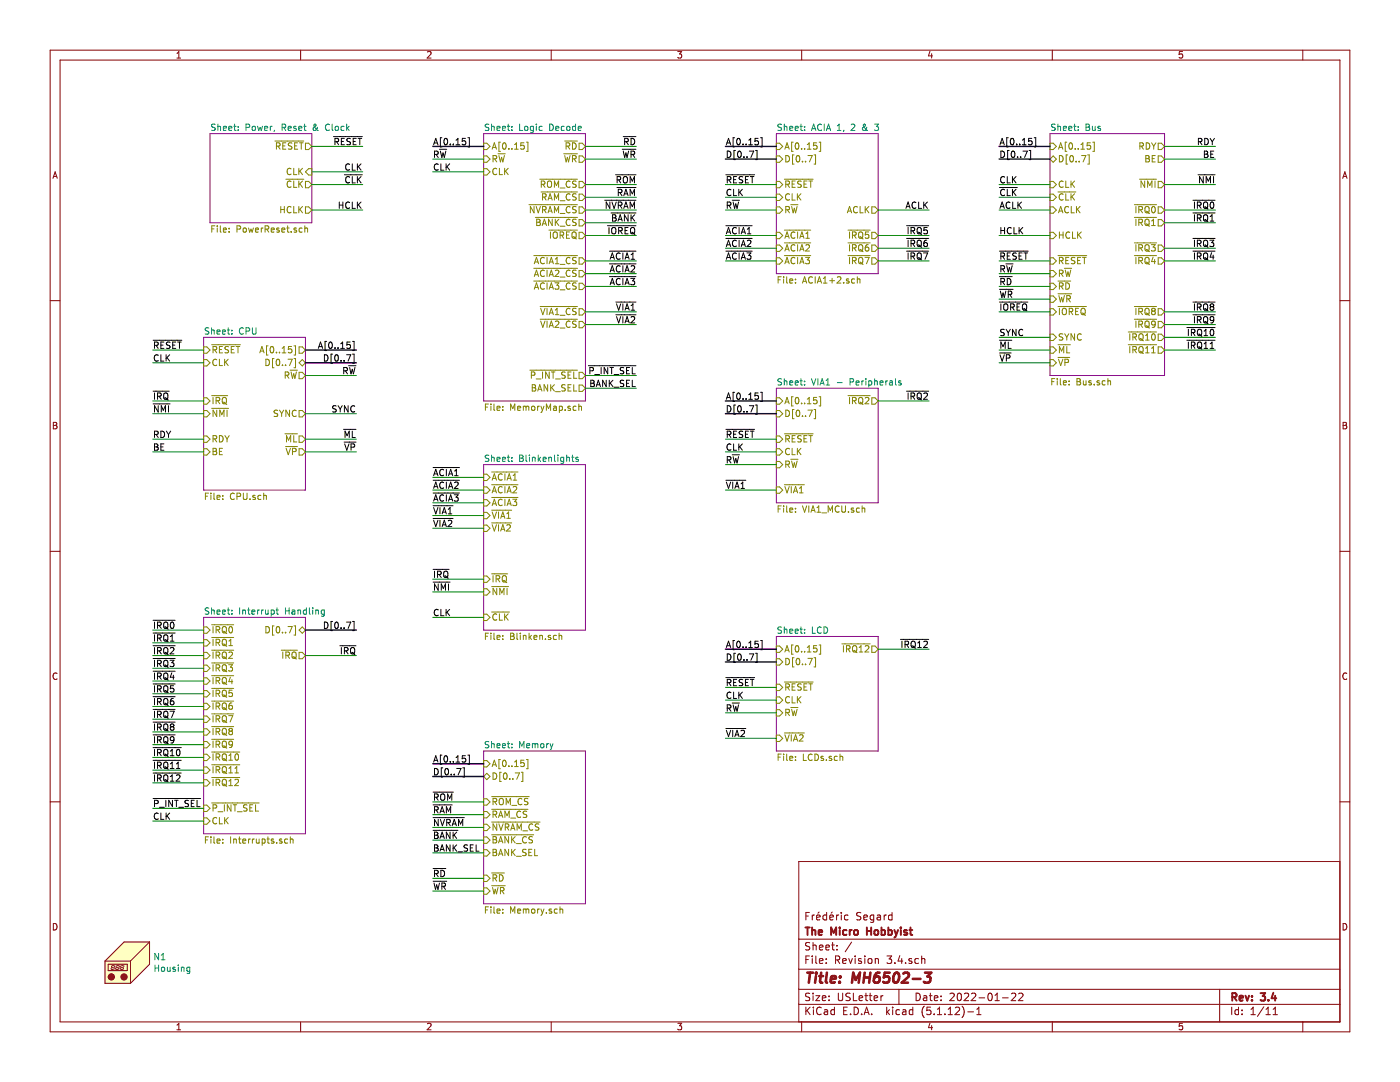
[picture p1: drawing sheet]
EESchema Schematic File Version 4
EELAYER 30 0
EELAYER END
$Descr USLetter 11000 8500
encoding utf-8
Sheet 1 11
Title "MH6502-3"
Date "2022-01-22"
Rev "3.4"
Comp "The Micro Hobbyist"
Comment1 "Frédéric Segard"
Comment2 ""
Comment3 ""
Comment4 ""
$EndDescr
$Sheet
S 1650 1050 800  700 
U 636AFA21
F0 "Power, Reset & Clock" 50
F1 "PowerReset.sch" 50
F2 "~RESET" O R 2450 1150 50 
F3 "CLK" I R 2450 1350 50 
F4 "~CLK" O R 2450 1450 50 
F5 "HCLK" O R 2450 1650 50 
$EndSheet
$Sheet
S 1600 2650 800  1200
U 6229D10A
F0 "CPU" 50
F1 "CPU.sch" 50
F2 "~NMI" I L 1600 3250 50 
F3 "~IRQ" I L 1600 3150 50 
F4 "RDY" I L 1600 3450 50 
F5 "~RESET" I L 1600 2750 50 
F6 "CLK" I L 1600 2850 50 
F7 "SYNC" O R 2400 3250 50 
F8 "R~W" O R 2400 2950 50 
F9 "A[0..15]" O R 2400 2750 50 
F10 "D[0..7]" B R 2400 2850 50 
F11 "BE" I L 1600 3550 50 
F12 "~ML" O R 2400 3450 50 
F13 "~VP" O R 2400 3550 50 
$EndSheet
Wire Bus Line
	3800 6000 3400 6000
Wire Bus Line
	3800 6100 3400 6100
Text Label 3400 6000 0    50   ~ 0
A[0..15]
Text Label 3400 6100 0    50   ~ 0
D[0..7]
$Sheet
S 3800 5900 800  1200
U 62716C39
F0 "Memory" 50
F1 "Memory.sch" 50
F2 "A[0..15]" I L 3800 6000 50 
F3 "D[0..7]" B L 3800 6100 50 
F4 "~NVRAM_CS" I L 3800 6500 50 
F5 "~RAM_CS" I L 3800 6400 50 
F6 "~ROM_CS" I L 3800 6300 50 
F7 "~RD" I L 3800 6900 50 
F8 "~WR" I L 3800 7000 50 
F9 "~BANK_CS" I L 3800 6600 50 
F10 "BANK_SEL" I L 3800 6700 50 
$EndSheet
Wire Bus Line
	3800 1150 3400 1150
Text Label 3400 1150 0    50   ~ 0
A[0..15]
Wire Wire Line
	3800 6300 3400 6300
Wire Wire Line
	3800 6400 3400 6400
Wire Wire Line
	3800 6500 3400 6500
Wire Wire Line
	3800 6900 3400 6900
Wire Wire Line
	3800 7000 3400 7000
Wire Wire Line
	4600 1450 5000 1450
Wire Wire Line
	4600 1550 5000 1550
Wire Wire Line
	4600 1650 5000 1650
Wire Wire Line
	4600 1150 5000 1150
Wire Wire Line
	4600 1250 5000 1250
Text Label 5000 1150 2    50   ~ 0
~RD
Text Label 3400 6900 0    50   ~ 0
~RD
Text Label 5000 1250 2    50   ~ 0
~WR
Text Label 3400 7000 0    50   ~ 0
~WR
Text Label 5000 1450 2    50   ~ 0
~ROM
Text Label 3400 6300 0    50   ~ 0
~ROM
Text Label 5000 1550 2    50   ~ 0
~RAM
Text Label 3400 6400 0    50   ~ 0
~RAM
Text Label 5000 1650 2    50   ~ 0
~NVRAM
Text Label 3400 6500 0    50   ~ 0
~NVRAM
Wire Wire Line
	3800 1250 3400 1250
Wire Wire Line
	3800 1350 3400 1350
Text Label 3400 1250 0    50   ~ 0
R~W
Text Label 3400 1350 0    50   ~ 0
CLK
Wire Wire Line
	2450 1150 2850 1150
Wire Wire Line
	2450 1350 2850 1350
Wire Wire Line
	2450 1450 2850 1450
Text Label 2850 1350 2    50   ~ 0
CLK
Text Label 2850 1450 2    50   ~ 0
~CLK
Text Label 2850 1150 2    50   ~ 0
~RESET
Wire Wire Line
	2400 2950 2800 2950
Wire Bus Line
	2400 2750 2800 2750
Wire Bus Line
	2400 2850 2800 2850
Text Label 2800 2750 2    50   ~ 0
A[0..15]
Text Label 2800 2850 2    50   ~ 0
D[0..7]
Text Label 2800 2950 2    50   ~ 0
R~W
Wire Wire Line
	1600 2750 1200 2750
Wire Wire Line
	1600 2850 1200 2850
Wire Wire Line
	1600 3150 1200 3150
Text Label 1200 3150 0    50   ~ 0
~IRQ
Text Label 1200 2850 0    50   ~ 0
CLK
Text Label 1200 2750 0    50   ~ 0
~RESET
Wire Wire Line
	2400 5150 2800 5150
Text Label 2800 5150 2    50   ~ 0
~IRQ
Wire Wire Line
	4600 1850 5000 1850
Text Label 5000 1850 2    50   ~ 0
~IOREQ
$Sheet
S 6100 1050 800  1100
U 61E1D503
F0 "ACIA 1, 2 & 3" 50
F1 "ACIA1+2.sch" 50
F2 "A[0..15]" I L 6100 1150 50 
F3 "CLK" I L 6100 1550 50 
F4 "R~W" I L 6100 1650 50 
F5 "~ACIA2" I L 6100 1950 50 
F6 "D[0..7]" I L 6100 1250 50 
F7 "~RESET" I L 6100 1450 50 
F8 "~IRQ6" O R 6900 1950 50 
F9 "~ACIA1" I L 6100 1850 50 
F10 "~IRQ5" O R 6900 1850 50 
F11 "ACLK" O R 6900 1650 50 
F12 "~ACIA3" I L 6100 2050 50 
F13 "~IRQ7" O R 6900 2050 50 
$EndSheet
Wire Bus Line
	6100 1150 5700 1150
Wire Bus Line
	6100 1250 5700 1250
Text Label 5700 1150 0    50   ~ 0
A[0..15]
Text Label 5700 1250 0    50   ~ 0
D[0..7]
Wire Wire Line
	6100 1450 5700 1450
Wire Wire Line
	6100 1550 5700 1550
Text Label 5700 1550 0    50   ~ 0
CLK
Text Label 5700 1450 0    50   ~ 0
~RESET
Wire Wire Line
	6100 1650 5700 1650
Text Label 5700 1650 0    50   ~ 0
R~W
Wire Wire Line
	6100 1850 5700 1850
Wire Wire Line
	6100 1950 5700 1950
Text Label 5700 1850 0    50   ~ 0
~ACIA1
Text Label 5700 1950 0    50   ~ 0
~ACIA2
Wire Wire Line
	1600 4950 1200 4950
Wire Wire Line
	1600 5050 1200 5050
Text Label 1200 4950 0    50   ~ 0
~IRQ0
Text Label 1200 5050 0    50   ~ 0
~IRQ1
Wire Wire Line
	6900 1850 7300 1850
Wire Wire Line
	6900 1950 7300 1950
Text Label 7300 1850 2    50   ~ 0
~IRQ5
Text Label 7300 1950 2    50   ~ 0
~IRQ6
$Sheet
S 1600 4850 800  1700
U 624CB96A
F0 "Interrupt Handling" 50
F1 "Interrupts.sch" 50
F2 "~IRQ" O R 2400 5150 50 
F3 "D[0..7]" B R 2400 4950 50 
F4 "~IRQ0" I L 1600 4950 50 
F5 "~IRQ1" I L 1600 5050 50 
F6 "~IRQ2" I L 1600 5150 50 
F7 "~IRQ3" I L 1600 5250 50 
F8 "~IRQ4" I L 1600 5350 50 
F9 "~IRQ5" I L 1600 5450 50 
F10 "~IRQ6" I L 1600 5550 50 
F11 "~IRQ7" I L 1600 5650 50 
F12 "~IRQ8" I L 1600 5750 50 
F13 "~IRQ9" I L 1600 5850 50 
F14 "~IRQ10" I L 1600 5950 50 
F15 "~IRQ11" I L 1600 6050 50 
F16 "~IRQ12" I L 1600 6150 50 
F17 "~P_INT_SEL" I L 1600 6350 50 
F18 "CLK" I L 1600 6450 50 
$EndSheet
$Sheet
S 3800 1050 800  2100
U 61CDC8A2
F0 "Logic Decode" 50
F1 "MemoryMap.sch" 50
F2 "A[0..15]" I L 3800 1150 50 
F3 "R~W" I L 3800 1250 50 
F4 "CLK" I L 3800 1350 50 
F5 "~RD" O R 4600 1150 50 
F6 "~WR" O R 4600 1250 50 
F7 "~ROM_CS" O R 4600 1450 50 
F8 "~NVRAM_CS" O R 4600 1650 50 
F9 "~IOREQ" O R 4600 1850 50 
F10 "~RAM_CS" O R 4600 1550 50 
F11 "~ACIA1_CS" O R 4600 2050 50 
F12 "~ACIA2_CS" O R 4600 2150 50 
F13 "~ACIA3_CS" O R 4600 2250 50 
F14 "~VIA1_CS" O R 4600 2450 50 
F15 "~P_INT_SEL" O R 4600 2950 50 
F16 "~BANK_CS" O R 4600 1750 50 
F17 "BANK_SEL" O R 4600 3050 50 
F18 "~VIA2_CS" O R 4600 2550 50 
$EndSheet
Wire Wire Line
	4600 2050 5000 2050
Wire Wire Line
	4600 2150 5000 2150
Text Label 5000 2050 2    50   ~ 0
~ACIA1
Text Label 5000 2150 2    50   ~ 0
~ACIA2
Wire Wire Line
	5000 2950 4600 2950
Text Label 5000 2950 2    50   ~ 0
~P_INT_SEL
Wire Wire Line
	1200 6350 1600 6350
Text Label 1200 6350 0    50   ~ 0
~P_INT_SEL
Wire Bus Line
	2400 4950 2800 4950
Text Label 2800 4950 2    50   ~ 0
D[0..7]
Wire Wire Line
	6900 1650 7300 1650
Text Label 7300 1650 2    50   ~ 0
ACLK
Wire Bus Line
	8250 1150 7850 1150
Wire Bus Line
	8250 1250 7850 1250
Text Label 7850 1150 0    50   ~ 0
A[0..15]
Text Label 7850 1250 0    50   ~ 0
D[0..7]
Wire Wire Line
	1600 6450 1200 6450
Text Label 1200 6450 0    50   ~ 0
CLK
Wire Wire Line
	8250 1450 7850 1450
Wire Wire Line
	8250 1550 7850 1550
Text Label 7850 1450 0    50   ~ 0
CLK
Text Label 7850 1550 0    50   ~ 0
~CLK
Wire Wire Line
	8250 2050 7850 2050
Text Label 7850 2050 0    50   ~ 0
~RESET
Wire Wire Line
	8250 2250 7850 2250
Wire Wire Line
	8250 2350 7850 2350
Text Label 7850 2250 0    50   ~ 0
~RD
Text Label 7850 2350 0    50   ~ 0
~WR
Wire Wire Line
	8250 2150 7850 2150
Text Label 7850 2150 0    50   ~ 0
R~W
Wire Wire Line
	8250 1650 7850 1650
Text Label 7850 1650 0    50   ~ 0
ACLK
Wire Wire Line
	8250 2450 7850 2450
Text Label 7850 2450 0    50   ~ 0
~IOREQ
Wire Wire Line
	1600 3250 1200 3250
Wire Wire Line
	1600 3450 1200 3450
Text Label 1200 3250 0    50   ~ 0
~NMI
Text Label 1200 3450 0    50   ~ 0
RDY
Wire Wire Line
	9150 1450 9550 1450
Wire Wire Line
	9150 1150 9550 1150
Text Label 9550 1450 2    50   ~ 0
~NMI
Text Label 9550 1150 2    50   ~ 0
RDY
Wire Wire Line
	2400 3250 2800 3250
Text Label 2800 3250 2    50   ~ 0
SYNC
Wire Wire Line
	8250 2650 7850 2650
Text Label 7850 2650 0    50   ~ 0
SYNC
Wire Wire Line
	9150 2450 9550 2450
Wire Wire Line
	9150 2550 9550 2550
Wire Wire Line
	9150 2650 9550 2650
Wire Wire Line
	9150 2750 9550 2750
Text Label 9550 2450 2    50   ~ 0
~IRQ8
Text Label 9550 2550 2    50   ~ 0
~IRQ9
Text Label 9550 2650 2    50   ~ 0
~IRQ10
Text Label 9550 2750 2    50   ~ 0
~IRQ11
Wire Wire Line
	1600 5750 1200 5750
Wire Wire Line
	1600 5850 1200 5850
Wire Wire Line
	1600 5950 1200 5950
Wire Wire Line
	1600 6050 1200 6050
Wire Wire Line
	1600 6150 1200 6150
Text Label 1200 5750 0    50   ~ 0
~IRQ8
Text Label 1200 5850 0    50   ~ 0
~IRQ9
Text Label 1200 5950 0    50   ~ 0
~IRQ10
Text Label 1200 6050 0    50   ~ 0
~IRQ11
Text Label 1200 6150 0    50   ~ 0
~IRQ12
Wire Bus Line
	6100 3150 5700 3150
Wire Bus Line
	6100 3250 5700 3250
Text Label 5700 3150 0    50   ~ 0
A[0..15]
Text Label 5700 3250 0    50   ~ 0
D[0..7]
Wire Wire Line
	6100 3450 5700 3450
Wire Wire Line
	6100 3550 5700 3550
Text Label 5700 3550 0    50   ~ 0
CLK
Text Label 5700 3450 0    50   ~ 0
~RESET
Wire Wire Line
	6100 3650 5700 3650
Text Label 5700 3650 0    50   ~ 0
R~W
Wire Wire Line
	6100 3850 5700 3850
Text Label 5700 3850 0    50   ~ 0
~VIA1
Wire Wire Line
	6900 3150 7300 3150
Text Label 7300 3150 2    50   ~ 0
~IRQ2
Wire Wire Line
	1600 5350 1200 5350
Text Label 1200 5350 0    50   ~ 0
~IRQ4
Wire Wire Line
	4600 2450 5000 2450
Text Label 5000 2450 2    50   ~ 0
~VIA1
$Sheet
S 6100 3050 800  900 
U 64B1B512
F0 "VIA1 - Peripherals" 50
F1 "VIA1_MCU.sch" 50
F2 "~IRQ2" O R 6900 3150 50 
F3 "~RESET" I L 6100 3450 50 
F4 "CLK" I L 6100 3550 50 
F5 "~VIA1" I L 6100 3850 50 
F6 "R~W" I L 6100 3650 50 
F7 "A[0..15]" I L 6100 3150 50 
F8 "D[0..7]" I L 6100 3250 50 
$EndSheet
Wire Wire Line
	1600 5450 1200 5450
Wire Wire Line
	1600 5550 1200 5550
Wire Wire Line
	1600 5650 1200 5650
Text Label 1200 5450 0    50   ~ 0
~IRQ5
Text Label 1200 5550 0    50   ~ 0
~IRQ6
Text Label 1200 5650 0    50   ~ 0
~IRQ7
Wire Wire Line
	9150 2050 9550 2050
Text Label 9550 2050 2    50   ~ 0
~IRQ4
Wire Wire Line
	1600 5150 1200 5150
Wire Wire Line
	1600 5250 1200 5250
Text Label 1200 5150 0    50   ~ 0
~IRQ2
Text Label 1200 5250 0    50   ~ 0
~IRQ3
Text Label 9550 1650 2    50   ~ 0
~IRQ0
Text Label 9550 1750 2    50   ~ 0
~IRQ1
Text Label 9550 1950 2    50   ~ 0
~IRQ3
Wire Wire Line
	9550 1650 9150 1650
Wire Wire Line
	9550 1750 9150 1750
Wire Wire Line
	9550 1950 9150 1950
Wire Wire Line
	6900 2050 7300 2050
Text Label 7300 2050 2    50   ~ 0
~IRQ7
Wire Wire Line
	6100 2050 5700 2050
Text Label 5700 2050 0    50   ~ 0
~ACIA3
Wire Wire Line
	4600 2250 5000 2250
Text Label 5000 2250 2    50   ~ 0
~ACIA3
$Comp
L Mechanical:Housing N1
U 1 1
P 1050 7550
F 0 "N1" H 1203 7584 50  0000 L CNN
F 1 "Housing" H 1203 7493 50  0000 L CNN
F 2 "0_Fred's_Local_Library:18877_Housing" H 1100 7600 50  0001 C CNN
F 3 "https://www.jameco.com/Jameco/Products/ProdDS/18877.pdf" H 1100 7600 50  0001 C CNN
	1    1050 7550
	1    0    0    -1  
$EndComp
Wire Wire Line
	4600 1750 5000 1750
Text Label 5000 1750 2    50   ~ 0
~BANK
Wire Wire Line
	5000 3050 4600 3050
Text Label 5000 3050 2    50   ~ 0
BANK_SEL
Wire Wire Line
	3400 6700 3800 6700
Text Label 3400 6700 0    50   ~ 0
BANK_SEL
Wire Wire Line
	3800 6600 3400 6600
Text Label 3400 6600 0    50   ~ 0
~BANK
Wire Bus Line
	6100 5100 5700 5100
Wire Bus Line
	6100 5200 5700 5200
Text Label 5700 5100 0    50   ~ 0
A[0..15]
Text Label 5700 5200 0    50   ~ 0
D[0..7]
Wire Wire Line
	6100 5600 5700 5600
Text Label 5700 5600 0    50   ~ 0
R~W
Wire Wire Line
	6100 5400 5700 5400
Text Label 5700 5400 0    50   ~ 0
~RESET
Wire Wire Line
	4600 2550 5000 2550
Wire Wire Line
	2850 1650 2450 1650
Text Label 2850 1650 2    50   ~ 0
HCLK
Wire Wire Line
	7850 1850 8250 1850
Text Label 7850 1850 0    50   ~ 0
HCLK
$Sheet
S 8250 1050 900  1900
U 61DA6806
F0 "Bus" 50
F1 "Bus.sch" 50
F2 "CLK" I L 8250 1450 50 
F3 "~CLK" I L 8250 1550 50 
F4 "~RESET" I L 8250 2050 50 
F5 "R~W" I L 8250 2150 50 
F6 "~RD" I L 8250 2250 50 
F7 "~WR" I L 8250 2350 50 
F8 "~IOREQ" I L 8250 2450 50 
F9 "ACLK" I L 8250 1650 50 
F10 "~NMI" O R 9150 1450 50 
F11 "SYNC" I L 8250 2650 50 
F12 "RDY" O R 9150 1150 50 
F13 "~IRQ8" O R 9150 2450 50 
F14 "~IRQ9" O R 9150 2550 50 
F15 "~IRQ10" O R 9150 2650 50 
F16 "~IRQ11" O R 9150 2750 50 
F17 "~IRQ4" O R 9150 2050 50 
F18 "~IRQ0" O R 9150 1650 50 
F19 "~IRQ1" O R 9150 1750 50 
F20 "~IRQ3" O R 9150 1950 50 
F21 "A[0..15]" I L 8250 1150 50 
F22 "D[0..7]" B L 8250 1250 50 
F23 "HCLK" I L 8250 1850 50 
F24 "BE" O R 9150 1250 50 
F25 "~ML" I L 8250 2750 50 
F26 "~VP" I L 8250 2850 50 
$EndSheet
Wire Wire Line
	2400 3450 2800 3450
Wire Wire Line
	2400 3550 2800 3550
Wire Wire Line
	1600 3550 1200 3550
Text Label 1200 3550 0    50   ~ 0
BE
Text Label 2800 3450 2    50   ~ 0
~ML
Text Label 2800 3550 2    50   ~ 0
~VP
Wire Wire Line
	8250 2750 7850 2750
Wire Wire Line
	7850 2850 8250 2850
Wire Wire Line
	9150 1250 9550 1250
Text Label 9550 1250 2    50   ~ 0
BE
Text Label 7850 2750 0    50   ~ 0
~ML
Text Label 7850 2850 0    50   ~ 0
~VP
Wire Wire Line
	6100 5800 5700 5800
$Sheet
S 6100 5000 800  900 
U 623996BE
F0 "LCD" 50
F1 "LCDs.sch" 50
F2 "~RESET" I L 6100 5400 50 
F3 "R~W" I L 6100 5600 50 
F4 "A[0..15]" I L 6100 5100 50 
F5 "D[0..7]" I L 6100 5200 50 
F6 "~IRQ12" O R 6900 5100 50 
F7 "CLK" I L 6100 5500 50 
F8 "~VIA2" I L 6100 5800 50 
$EndSheet
Wire Wire Line
	6100 5500 5700 5500
Text Label 5700 5500 0    50   ~ 0
CLK
Text Label 5000 2550 2    50   ~ 0
~VIA2
Text Label 5700 5800 0    50   ~ 0
~VIA2
Wire Wire Line
	6900 5100 7300 5100
Text Label 7300 5100 2    50   ~ 0
~IRQ12
Wire Wire Line
	3800 3750 3400 3750
Wire Wire Line
	3800 3850 3400 3850
Text Label 3400 3750 0    50   ~ 0
~ACIA1
Text Label 3400 3850 0    50   ~ 0
~ACIA2
Wire Wire Line
	3800 3950 3400 3950
Text Label 3400 3950 0    50   ~ 0
~ACIA3
Wire Wire Line
	3800 4050 3400 4050
Text Label 3400 4050 0    50   ~ 0
~VIA1
Wire Wire Line
	3800 4150 3400 4150
Text Label 3400 4150 0    50   ~ 0
~VIA2
Wire Wire Line
	3800 4550 3400 4550
Text Label 3400 4550 0    50   ~ 0
~IRQ
Wire Wire Line
	3800 4650 3400 4650
Text Label 3400 4650 0    50   ~ 0
~NMI
Wire Wire Line
	3800 4850 3400 4850
Text Label 3400 4850 0    50   ~ 0
CLK
$Sheet
S 3800 3650 800  1300
U 61F9875D
F0 "Blinkenlights" 50
F1 "Blinken.sch" 50
F2 "~ACIA1" I L 3800 3750 50 
F3 "~ACIA2" I L 3800 3850 50 
F4 "~ACIA3" I L 3800 3950 50 
F5 "~VIA1" I L 3800 4050 50 
F6 "~CLK" I L 3800 4850 50 
F7 "~VIA2" I L 3800 4150 50 
F8 "~IRQ" I L 3800 4550 50 
F9 "~NMI" I L 3800 4650 50 
$EndSheet
$EndSCHEMATC
